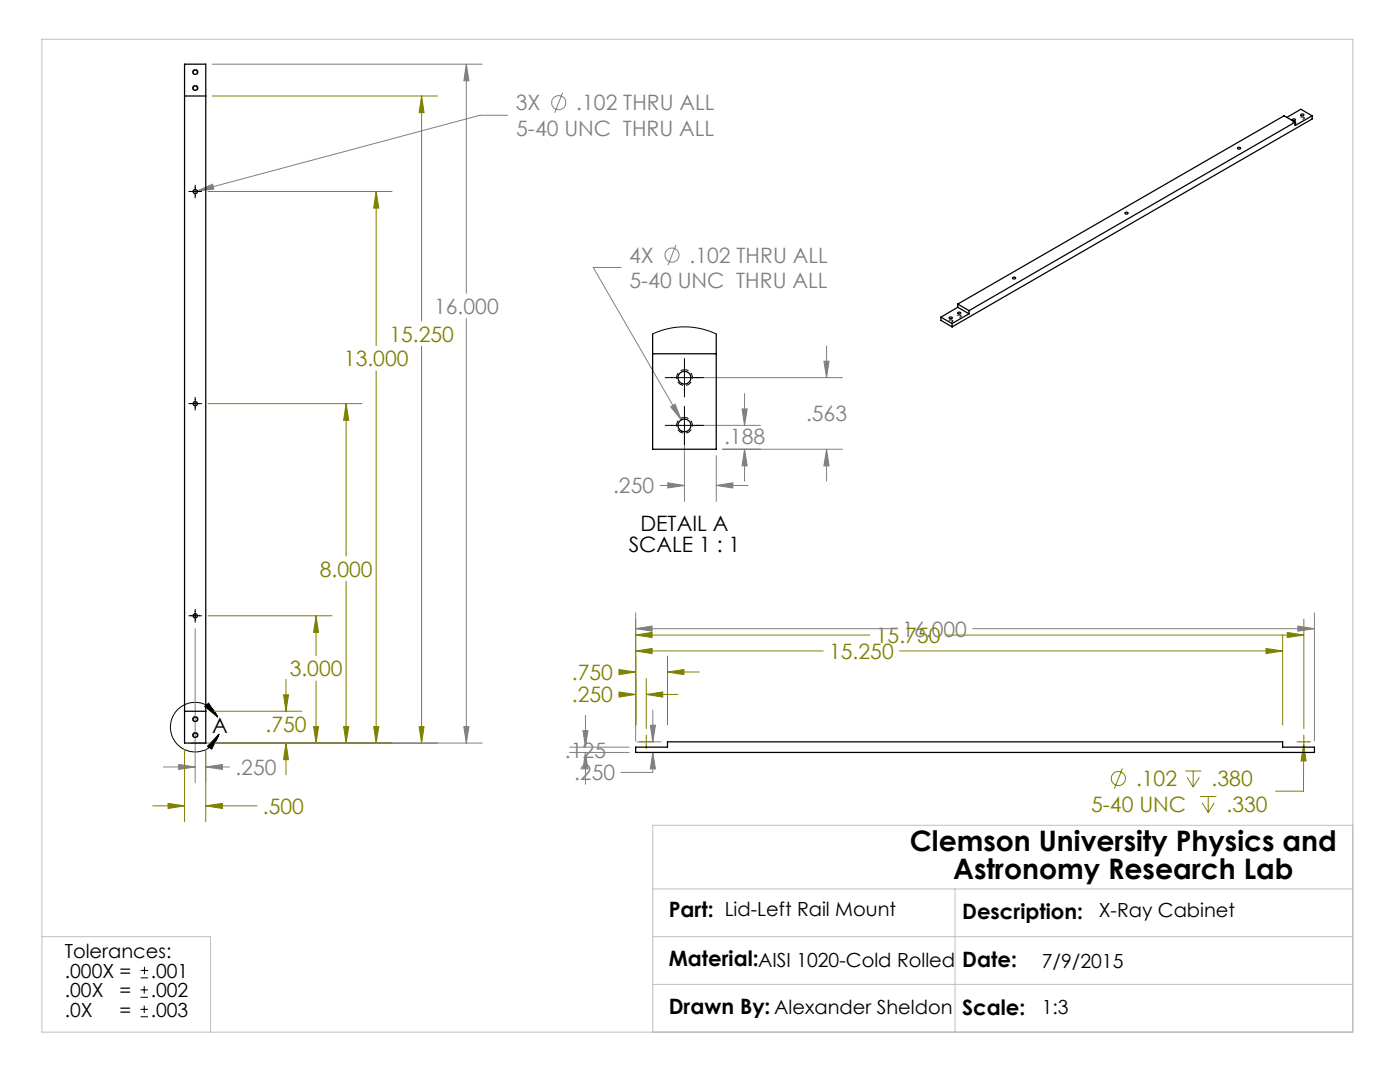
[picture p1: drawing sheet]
<svg xmlns="http://www.w3.org/2000/svg" width="279mm" height="216mm" viewBox="0 0 279 216" stroke-linecap="round" stroke-linejoin="round" font-family="sans-serif">
<g fill="none" stroke="#808080" stroke-width=".2">
<path d="M42.3 12.8h53.9M93.1 12.8l.5 3.3h-1zM93.1 12.8v45.7M112.3 18.5l-1.6 4M39.4 38.1l3-1.3 .3 .9zM101.4 23h-5.6l-56.4 15.1M124 53.4h-5.6l17.6 30.4M134.9 48.9l-1.6 4M93.1 63.6v84.7M137.9 75.4h30.2M148.6 78.5v6.4M164.4 72.1h1.1l-.5 3.3z"/>
<path d="M165 69v6.4M131.7 96.9h4.9M133.3 96.3l3.3 .6-3.3 .5zM133.8 81.2l.9-.6 1.3 3.2zM136.6 86.1v13.9M137.9 84.9h13.9M142.9 96.9l3.4-.6v1.1zM142.9 90.9v9.1M142.9 96.9h6.4M144.2 89.6h23.9M148.1 81.6h1l-.5 3.3zM148.6 89.6l.5 3.4h-1z"/>
<path d="M148.6 89.6v6.4M165 89.6l.5 3.4h-1.1zM165 89.6v6.4M38.9 125.4v30.8M126.9 125.4l3.2-.5v1zM126.9 122.3v25.5M126.9 125.4h52M194.1 125.4h68.2M259 124.9l3.3 .5-3.3 .5zM262.3 122.3v25.5M32.6 153h6.3M35.7 152.5l3.2 .5-3.2 .5z"/>
<path d="M41.1 153l3.3-.5v1zM41.1 149.5v6.7M41.1 153h4.7M42.3 148.3h53.9M92.6 145h1l-.5 3.3zM113.7 149.1h11.9M113.7 150.1h11.9M116.3 145.8h1l-.5 3.3zM116.8 150.1l.5 3.3h-1zM116.8 142.7v6.4M116.8 150.1v6.4M127.1 148h4.8"/>
<path d="M129.8 144.7h1l-.5 3.3zM130.3 150.1l.5 3.3h-1zM130.3 150.1v4h-6.4M130.3 141.7v6.3"/>
<circle cx="111.5" cy="20.5" r="1.41"/>
<circle cx="134.1" cy="50.9" r="1.42"/>
</g>
<g fill="none" stroke="#808000" stroke-width=".2">
<path d="M42.3 19.2h45M84.1 19.2l.5 3.3h-1zM84.1 19.2v44.9M41.5 38.2h36.7M75.1 38.2l.5 3.3h-1zM75.1 38.2v30.8M75.1 74v74.3M84.1 69.1v79.2M41.5 80.5h30.7M69.1 80.5l.5 3.4h-1zM69.1 80.5v30.4M69.1 116v32.3"/>
<path d="M41.5 122.9h24.8M56.6 138.6h1l-.5 3.3zM57.1 135.6v6.3M63.1 122.9l.5 3.3h-1zM63.1 122.9v7.9M63.1 135.9v12.4M123.5 138.6h3.4M123.5 134.1h3.4M123.5 138.1l3.4 .5-3.4 .5zM123.5 133.6l3.4 .5-3.4 .5zM126.9 129.9l3.2-.5v1zM126.9 126.7l3.2-.5v1z"/>
<path d="M126.9 123.5v21.1M126.9 129.9h37.4M126.9 126.7h46.7M129 138.6l3.3-.5v1zM129 135.4v10M129 138.6h6.3M133.2 134.1l3.3-.5v1zM133.2 130.9v13.7M133.2 134.1h6.4M179.5 129.9h76.5M188.8 126.7h71.4M252.7 129.4l3.3 .5-3.3 .5z"/>
<path d="M256 126.7v17.9M256.9 126.2l3.3 .5-3.3 .5zM260.2 123.5v21.9M36.8 149.5v14.5M38.1 148.3h49.2M41.1 149.5v14.5M42.3 141.9h18M57.1 148.3l.5 3.3h-1zM57.1 148.3v6.3M62.6 145h1l-.5 3.3zM68.6 145h1l-.5 3.3zM74.6 145h1l-.5 3.3z"/>
<path d="M83.6 145h1l-.5 3.3zM127.6 148h2.8M129 146.6v2.8M224 153.3l-1.6 4.1M236.5 153.8h3.2M236.9 155.1l1.2 2M238.1 153.8v3.3M239.4 155.1l-1.3 2M239.5 158.9h3.2M241.1 158.9v3.2M258.8 148h2.8M260.2 148.6l.5 3.2h-1.1z"/>
<path d="M260.2 148.6l-.1 9.3h-5.5M260.2 146.6v2.8M30.5 160.8h6.3M33.5 160.3l3.3 .5-3.3 .5zM41.1 160.8l3.3-.5v1zM41.1 160.8h10.2M239.9 160.2l1.2 1.9M242.3 160.2l-1.2 1.9"/>
<circle cx="223.2" cy="155.3" r="1.41"/>
</g>
<g fill="none" stroke="#000" stroke-width=".2">
<path d="M37.7 38.2h2.6M38.9 36.9v2.6M38.9 79.3v2.5M132.8 75.4h7.6M136.6 71.5v7.7M37.7 80.5h2.6M132.8 84.9h7.6M136.6 81.1v7.6M37.7 122.9h2.6M38.9 121.6v2.6M40.9 141l.7-.7 1.9 2.8zM43.5 143.1a4.9 4.9 0 0 0-7.8-1.7 4.9 4.9 0 0 0 .6 7.9 4.9 4.9 0 0 0 7.4-2.8"/>
<path d="M43.7 146.5l-1.4 3-.9-.6zM28 199h1.5M28 197.5h1.5M28.1 195.1h1.5M28.1 193.6h1.5M28.8 196.8v1.5M28.8 192.9v1.5M28 202.9h1.5M28 201.4h1.5M28.8 200.7v1.4"/>
</g>
<path d="M39 13.9a.53 .53 0 0 0-.5 .7 .53 .53 0 0 0 .9 .1 .53 .53 0 0 0-.3-.8h-.1M39 17a.53 .53 0 0 0-.5 .8 .53 .53 0 0 0 .9 .1 .53 .53 0 0 0-.3-.9h-.1M39 146.2a.53 .53 0 0 0-.5 .7 .53 .53 0 0 0 .9 .1 .53 .53 0 0 0-.3-.8h-.1M39 143a.53 .53 0 0 0-.5 .7 .53 .53 0 0 0 .9 .1 .53 .53 0 0 0-.3-.8h-.1" fill="none" stroke="#000" stroke-width=".2" stroke-dasharray="1.3 .6" stroke-dashoffset="-.1" stroke-linecap="butt"/>
<path d="M258.5 24.4l-.1-.1a.3 .3 0 0 0-.5 0 .3 .3 0 0 0 0 .4 .3 .3 0 0 0 .4 .1l.1-.1a.19 .19 0 0 0 .2-.1 .19 .19 0 0 0-.1-.2M260.2 23.4l-.2-.1a.3 .3 0 0 0-.4 0 .3 .3 0 0 0 0 .5 .3 .3 0 0 0 .4 0h.1a.19 .19 0 0 0 .2-.2 .19 .19 0 0 0-.1-.2M190 63.9l-.1-.1a.3 .3 0 0 0-.4 0 .3 .3 0 0 0-.1 .5 .3 .3 0 0 0 .5 0 .19 .19 0 0 0 .2-.2 .19 .19 0 0 0-.1-.2M191.7 62.9h-.1a.3 .3 0 0 0-.5 0 .3 .3 0 0 0 0 .4 .3 .3 0 0 0 .4 0h.1a.19 .19 0 0 0 .2-.1 .19 .19 0 0 0-.1-.3" fill="none" stroke="#000" stroke-width=".2" stroke-dasharray="1.3 .6" stroke-dashoffset=".6" stroke-linecap="butt"/>
<path d="M136.6 73.8a1.59 1.59 0 0 0-1.5 2.2 1.59 1.59 0 0 0 2.7 .5 1.59 1.59 0 0 0-.6-2.6l-.6-.1M136.6 83.3a1.59 1.59 0 0 0-1.5 2.2 1.59 1.59 0 0 0 2.7 .5 1.59 1.59 0 0 0-.6-2.6l-.6-.1" fill="none" stroke="#000" stroke-width=".2" stroke-dasharray="1.3 .6" stroke-dashoffset=".4" stroke-linecap="butt"/>
<path d="M8.4 7.8h261.6v198.2h-261.6zM130.3 177.4h139.7M190.6 177.4v28.6M270 164.7h-139.7v41.3M8.4 186.9h33.6v19.1M130.3 186.9h139.7M130.3 196.4h139.7" fill="none" stroke="#c0c0c0" stroke-width=".2"/>
<path d="M40.9 141l.7-.7 1.9 2.8zM43.7 146.5l-1.4 3-.9-.6z" fill="#000"/>
<path d="M33.5 160.3l3.3 .5-3.3 .5zM41.1 160.8l3.3-.5v1zM57.1 148.3l.5 3.3h-1zM56.6 138.6h1l-.5 3.3zM62.6 145h1l-.5 3.3zM63.1 122.9l.5 3.3h-1zM68.6 145h1l-.5 3.3zM69.1 80.5l.5 3.4h-1zM74.6 145h1l-.5 3.3zM75.1 38.2l.5 3.3h-1zM84.1 19.2l.5 3.3h-1zM83.6 145h1l-.5 3.3zM123.5 138.1l3.4 .5-3.4 .5zM129 138.6l3.3-.5v1zM123.5 133.6l3.4 .5-3.4 .5zM133.2 134.1l3.3-.5v1zM126.9 129.9l3.2-.5v1zM252.7 129.4l3.3 .5-3.3 .5zM256.9 126.2l3.3 .5-3.3 .5zM126.9 126.7l3.2-.5v1zM260.2 148.6l-.6 3.2h1.1z" fill="#808000"/>
<path d="M41.1 153l3.3-.5v1zM35.7 152.5l3.2 .5-3.2 .5zM92.6 145h1l-.5 3.3zM93.1 12.8l.5 3.3h-1zM39.4 38.1l3.3-.4-.3-.9zM129.8 144.7h1l-.5 3.3zM130.3 150.1l.5 3.3h-1zM116.3 145.8h1l-.5 3.3zM116.8 150.1l.5 3.3h-1zM259 124.9l3.3 .5-3.3 .5zM126.9 125.4l3.2-.5v1zM148.6 89.6l.5 3.4h-1zM148.1 81.6h1l-.5 3.3zM165 89.6l.5 3.4h-1.1zM164.4 72.1h1.1l-.5 3.3zM142.9 96.9l3.4-.6v1.1zM133.3 96.3l3.3 .6-3.3 .5zM133.8 81.2l2.2 2.6-1.3-3.2z" fill="#808080"/>
<g fill="none" stroke="#000" stroke-width=".25">
<path d="M36.8 19.2h4.3M36.8 12.8h4.3v135.5h-4.3zM247 29.5a.29 .29 0 0 1 .3-.1 .29 .29 0 0 1 .2 .3h-.4zM257.9 23.8a.33 .33 0 0 1 .4-.1 .33 .33 0 0 1 .2 .3 .36 .36 0 0 1-.6-.2zM258.5 24.4l-65.1 37.6M258.5 24.4l-2.2-1.3-65.2 37.6M259.7 22.8l.5 .1a.31 .31 0 0 1-.3 .2 .31 .31 0 0 1-.3-.2zM261.9 23.1l-3.4 1.9v-.6M261.9 23.1v.6l-71.9 41.5M261.9 23.1l-2.3-1.3-2.8 1.6M202.1 55.4a.29 .29 0 0 1 .3-.1 .29 .29 0 0 1 .2 .3h-.5zM224.5 42.5a.33 .33 0 0 1 .4-.2 .33 .33 0 0 1 .2 .3 .33 .33 0 0 1-.3 .1 .33 .33 0 0 1-.3-.2z"/>
<path d="M130.2 70.6h12.7M130.2 66.6v23h12.7v-23M187.8 63.3v.6l2.2 1.3M187.8 63.3l2.2 1.3M189.4 63.4a.29 .29 0 0 1 .4-.2 .29 .29 0 0 1 .2 .4h-.5zM190 64.6v.6M191.1 61.3l-3.3 2M191.1 61.3l2.3 1.3M191.1 60.7l2.3 1.3M191.1 60.7v.6M191.2 62.3l.5 .1a.31 .31 0 0 1-.3 .3 .31 .31 0 0 1-.3-.3zM193.4 62.6l-3.4 2"/>
<path d="M193.4 62v.6M36.8 141.9h4.3M126.9 149.1h6.3v-1.1h122.8v1.1h6.3v1h-135.4z"/>
<circle cx="39" cy="14.4" r=".43"/>
<circle cx="39" cy="17.6" r=".43"/>
<circle cx="39" cy="38.2" r=".43"/>
<circle cx="136.6" cy="75.4" r="1.28"/>
<circle cx="39" cy="80.5" r=".43"/>
<circle cx="136.6" cy="84.9" r="1.28"/>
<circle cx="39" cy="122.9" r=".43"/>
<circle cx="39" cy="146.7" r=".43"/>
<circle cx="39" cy="143.5" r=".43"/>
</g>
<path d="M130.2 66.6l2.4-.8 3.1-.6h1.7l2.2 .3 2 .6 1.3 .5" fill="none" stroke="#000" stroke-width=".2"/>
<g font-size="5.6">
<text x="181.6" y="169.8">Clemson University Physics and</text>
<text x="190.2" y="175.5">Astronomy Research Lab</text>
</g>
<g font-size="4.2" fill="#808080">
<text x="103" y="22">3X</text>
<text x="115" y="22">.102 THRU ALL</text>
<text x="103" y="27.1">5-40 UNC THRU ALL</text>
<text x="125.6" y="52.4">4X</text>
<text x="137.6" y="52.4">.102 THRU ALL</text>
<text x="125.6" y="57.5">5-40 UNC THRU ALL</text>
<text x="86.6" y="62.6">16.000</text>
<text x="144.5" y="88.6">.188</text>
<text x="160.9" y="84.1">.563</text>
<text x="122.4" y="98.5">.250</text>
<text x="180.1" y="127">16.000</text>
<text x="47" y="154.6">.250</text>
<text x="112.8" y="151.2">.125</text>
<text x="114.6" y="155.7">.250</text>
</g>
<g font-size="4.2" fill="#808000">
<text x="77.7" y="68.2">15.250</text>
<text x="68.6" y="73.1">13.000</text>
<text x="63.8" y="115.1">8.000</text>
<text x="165.5" y="131.5">15.250</text>
<text x="174.8" y="128.3">15.750</text>
<text x="57.8" y="135">3.000</text>
<text x="114.1" y="135.7">.750</text>
<text x="114.1" y="140.2">.250</text>
<text x="53" y="146.1">.750</text>
<text x="217.8" y="162">5-40 UNC</text>
<text x="226.7" y="156.9">.102</text>
<text x="241.8" y="156.9">.380</text>
<text x="244.8" y="162">.330</text>
<text x="52.5" y="162.4">.500</text>
</g>
<g font-size="4.2">
<text x="127.8" y="106">DETAIL A</text>
<text x="125.5" y="110.2">SCALE 1 : 1</text>
<text x="42.4" y="146.3">A</text>
<text x="133.5" y="183.1">Part: Lid-Left Rail Mount</text>
<text x="192" y="183.3">Description:</text>
<text x="133.5" y="192.7">Material:AISI 1020-Cold Rolled</text>
<text x="192" y="192.9">Date:</text>
<text x="133.5" y="202.3">Drawn By: Alexander Sheldon</text>
<text x="192" y="202.5">Scale:</text>
</g>
<g font-size="3.9">
<text x="219.3" y="183.1">X-Ray Cabinet</text>
<text x="12.9" y="191.2">Tolerances:</text>
<text x="12.9" y="195.1">.000X =</text>
<text x="30.1" y="195.1">.001</text>
<text x="207.9" y="193.1">7/9/2015</text>
<text x="12.9" y="199">.00X</text>
<text x="12.9" y="202.8">.0X</text>
<text x="23.9" y="202.8">=</text>
<text x="23.9" y="199">=</text>
<text x="30.1" y="202.8">.003</text>
<text x="30.1" y="199">.002</text>
<text x="207.9" y="202.3">1:3</text>
</g>
</svg>
